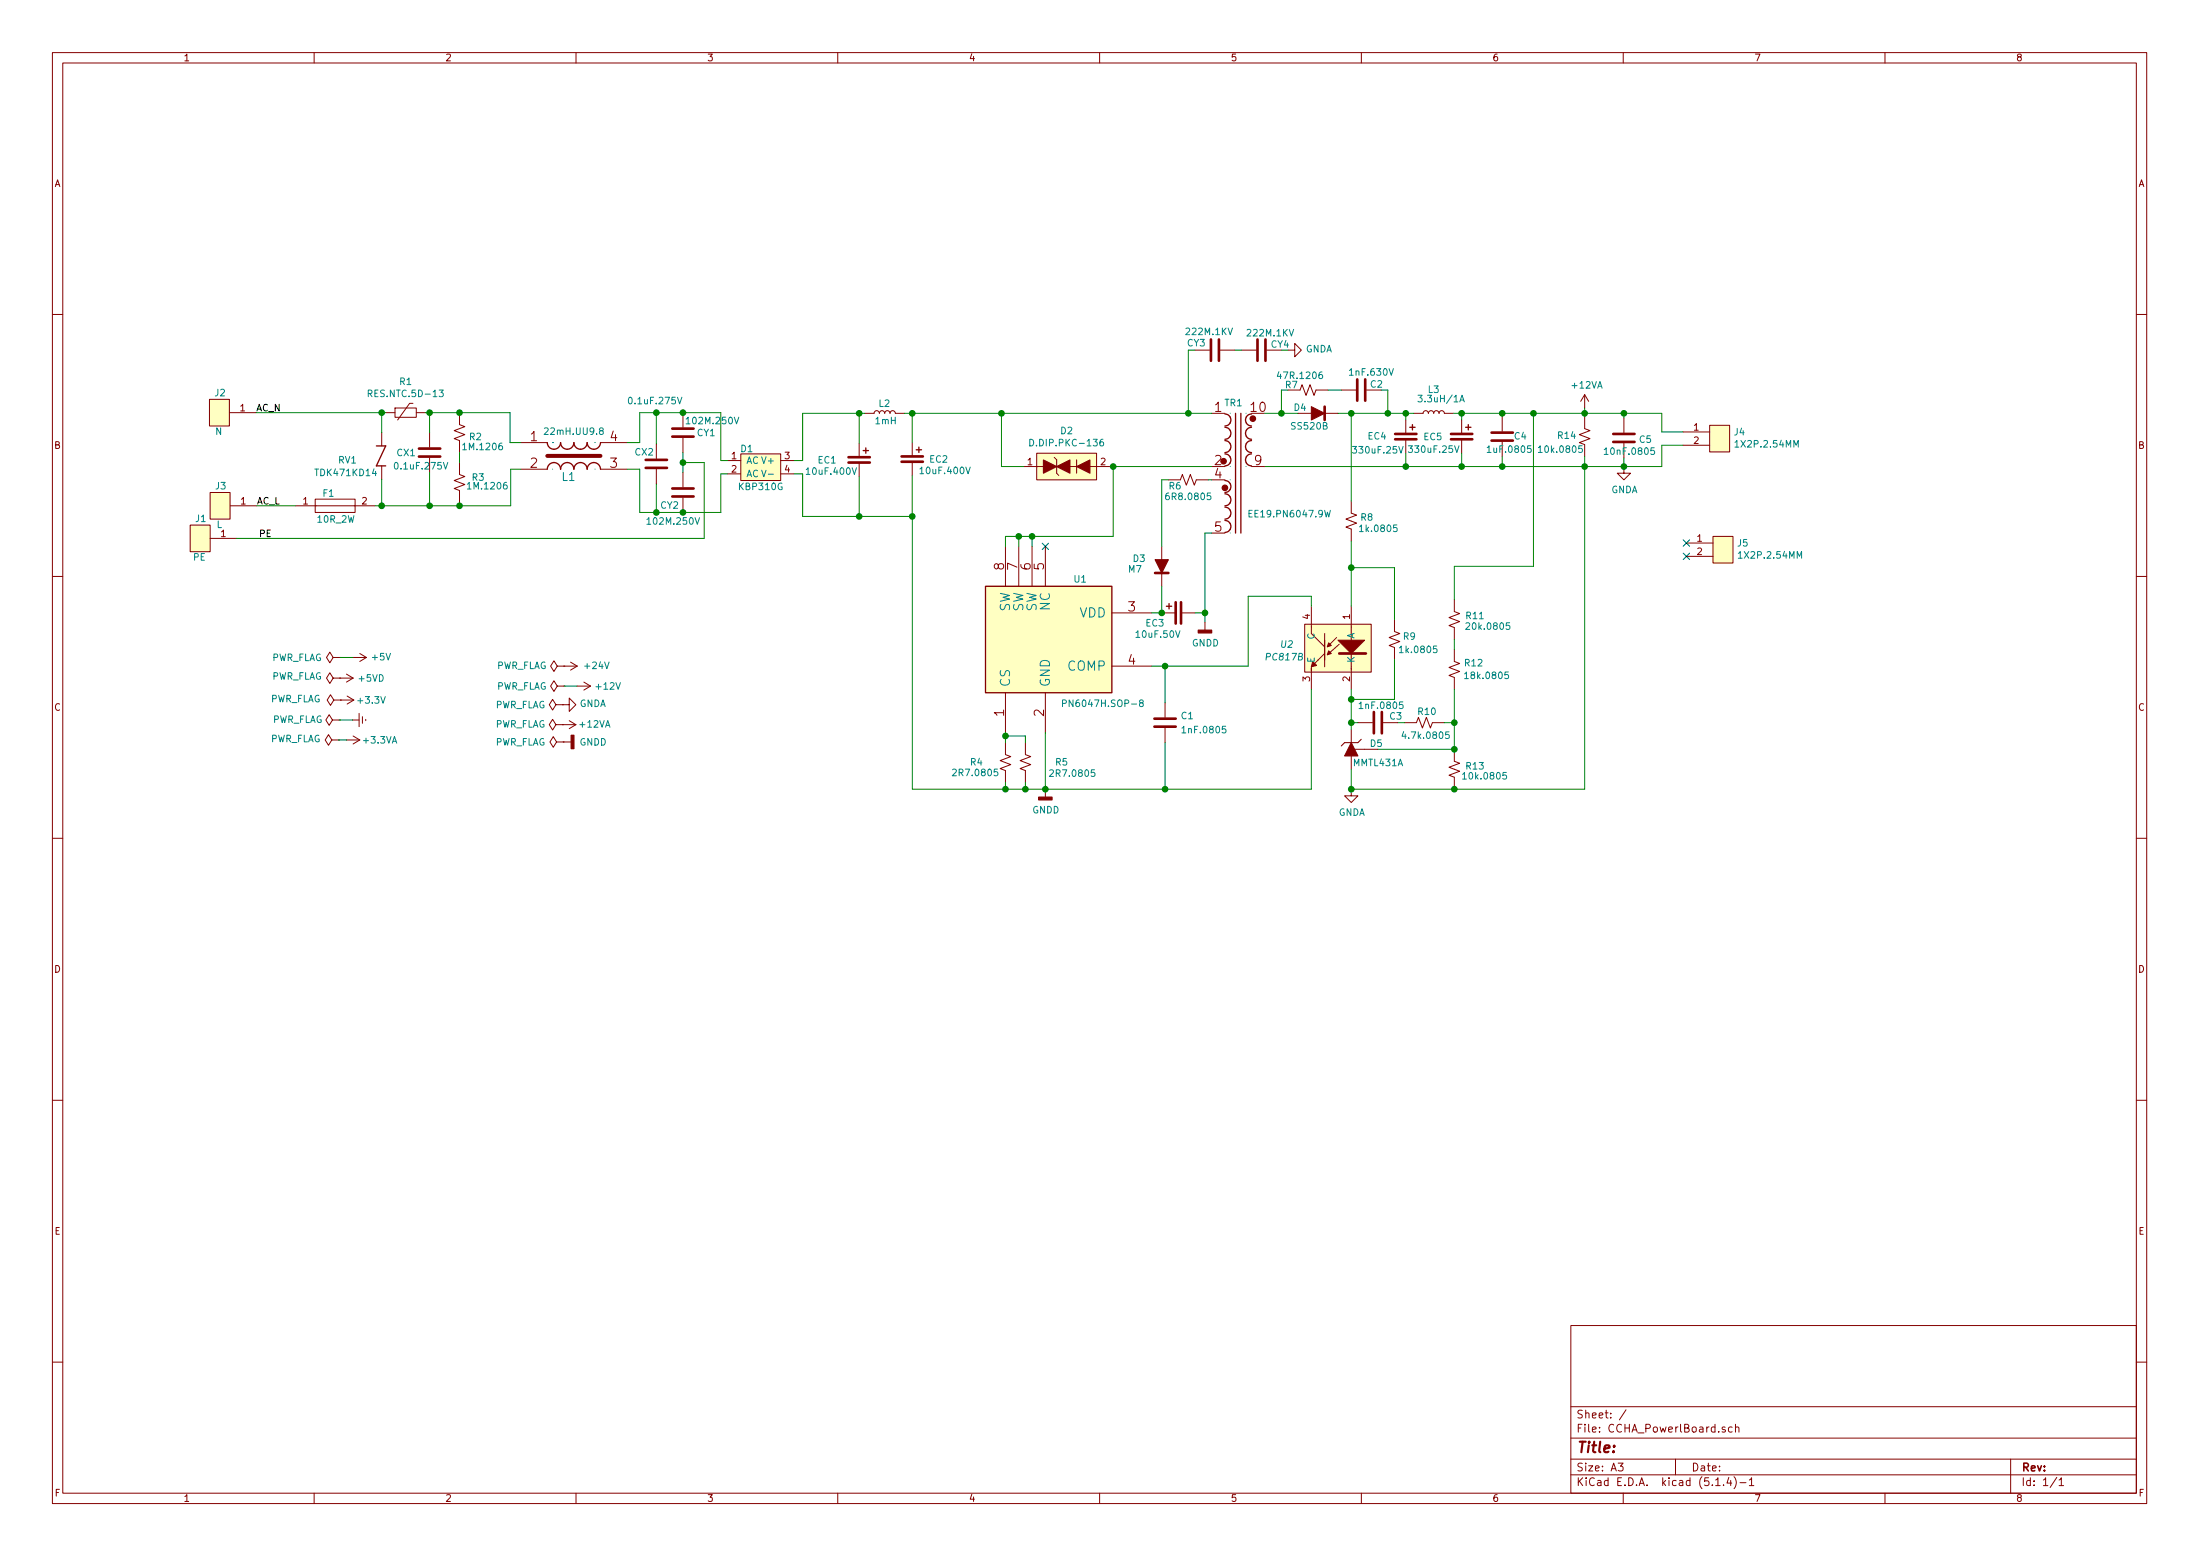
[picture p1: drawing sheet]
EESchema Schematic File Version 4
EELAYER 30 0
EELAYER END
$Descr A3 16535 11693
encoding utf-8
Sheet 1 1
Title ""
Date ""
Rev ""
Comp ""
Comment1 ""
Comment2 ""
Comment3 ""
Comment4 ""
$EndDescr
$Comp
L MenRed_Library_FUSE:FUSE_DIP_10R_2W F1
U 1 1
P 2520 3800
F 0 "F1" H 2470 3895 50  0000 C CNN
F 1 "10R_2W" H 2525 3700 50  0000 C CNN
F 2 "MenRed_Library_FUSE:FUSE.3.15A" H 2520 3900 50  0001 C CNN
F 3 "" H 2520 3900 50  0001 C CNN
	1    2520 3800
	1    0    0    -1  
$EndComp
$Comp
L MenRed_Library_RES:RES.DIP.RV.TDK471KD14 RV1
U 1 1
P 2870 3450
F 0 "RV1" V 2875 3120 50  0000 L CNN
F 1 "TDK471KD14" V 2970 2940 50  0000 L CNN
F 2 "MenRed_Library_RES:RES.DIP.RV.TDK471KD14" H 2870 3450 60  0001 C CNN
F 3 "" H 2870 3450 60  0000 C CNN
	1    2870 3450
	0    1    1    0   
$EndComp
$Comp
L MenRed_Library_L:L.DIP.JF1058T-3.5MH L1
U 1 1
P 4315 3425
F 0 "L1" H 4275 3270 60  0000 C CNN
F 1 "22mH.UU9.8" H 4315 3610 50  0000 C CNN
F 2 "MenRed_Library_L:L.DIP.JF1058T-3.5MH" H 4415 3225 60  0001 C CNN
F 3 "" H 4415 3225 60  0000 C CNN
	1    4315 3425
	1    0    0    -1  
$EndComp
$Comp
L MenRed_Library_CAP:CAP.DIP.X.0.1uF.275V CX1
U 1 1
P 3230 3400
F 0 "CX1" H 3405 3405 50  0000 C CNN
F 1 "0.1uF.275V" H 3295 3505 50  0000 C CNN
F 2 "MenRed_Library_CAP:CAP.DIP.X.0.1uF／275V" H 3080 3400 60  0001 C CNN
F 3 "" H 3080 3400 60  0000 C CNN
	1    3230 3400
	-1   0    0    1   
$EndComp
$Comp
L MenRed_Library_RES:RES.SMT.10K.1206 R3
U 1 1
P 3455 3625
F 0 "R3" V 3490 3485 50  0000 C CNN
F 1 "1M.1206" V 3425 3415 50  0000 C CNN
F 2 "MenRed_Library_RES:RES.SMT.1206" H 3455 3625 60  0001 C CNN
F 3 "" H 3455 3625 60  0000 C CNN
	1    3455 3625
	0    -1   -1   0   
$EndComp
$Comp
L MenRed_Library_RES:RES.SMT.10K.1206 R2
U 1 1
P 3455 3250
F 0 "R2" V 3420 3130 50  0000 C CNN
F 1 "1M.1206" V 3345 3075 50  0000 C CNN
F 2 "MenRed_Library_RES:RES.SMT.1206" H 3455 3250 60  0001 C CNN
F 3 "" H 3455 3250 60  0000 C CNN
	1    3455 3250
	0    -1   -1   0   
$EndComp
$Comp
L MenRed_Library_CAP:CAP.DIP.Y.102M／250V CY1
U 1 1
P 5135 3250
F 0 "CY1" H 4960 3255 50  0000 C CNN
F 1 "102M.250V" H 4915 3165 50  0000 C CNN
F 2 "MenRed_Library_CAP:CAP.DIP.Y.102M／250V" H 5135 3250 60  0001 C CNN
F 3 "" H 5135 3250 60  0000 C CNN
	1    5135 3250
	-1   0    0    1   
$EndComp
$Comp
L MenRed_Library_CAP:CAP.DIP.Y.102M／250V CY2
U 1 1
P 5135 3700
F 0 "CY2" H 5235 3800 50  0000 C CNN
F 1 "102M.250V" H 5210 3920 50  0000 C CNN
F 2 "MenRed_Library_CAP:CAP.DIP.Y.102M／250V" H 5135 3700 60  0001 C CNN
F 3 "" H 5135 3700 60  0000 C CNN
	1    5135 3700
	-1   0    0    1   
$EndComp
$Comp
L MenRed_Library_CAP:CAP.DIP.10uF.400V.10X15 EC1
U 1 1
P 6460 3455
F 0 "EC1" V 6460 3140 50  0000 L CNN
F 1 "10uF.400V" V 6545 3045 50  0000 L CNN
F 2 "MenRed_Library_CAP:CAP.DIP.10UF／400V.10X15" H 6310 3455 60  0001 C CNN
F 3 "" H 6310 3455 60  0000 C CNN
	1    6460 3455
	0    1    1    0   
$EndComp
$Comp
L MenRed_Library_DIODE:D.SMT.FFM107.D0-214 D3
U 1 1
P 8735 4255
F 0 "D3" V 8790 4425 50  0000 C CNN
F 1 "M7" V 8710 4455 50  0000 C CNN
F 2 "MenRed_Library_DIODE:D.SMT.1N5819.SMA" H 8735 4405 50  0001 C CNN
F 3 "" H 8735 4355 50  0001 C CNN
	1    8735 4255
	0    -1   -1   0   
$EndComp
$Comp
L MenRed_Library_RES:RES.SMT.10K.0805 R6
U 1 1
P 8935 3605
F 0 "R6" H 8835 3560 50  0000 C CNN
F 1 "6R8.0805" H 8935 3480 50  0000 C CNN
F 2 "MenRed_Library_RES:RES.SMT.0805" H 8848 3516 60  0001 C CNN
F 3 "" H 8935 3605 60  0000 C CNN
	1    8935 3605
	1    0    0    -1  
$EndComp
$Comp
L MenRed_Library_CAP:CAP.DIP.10uF.50V.5.2X11.6 EC3
U 1 1
P 8860 4605
F 0 "EC3" H 8610 4530 50  0000 L CNN
F 1 "10uF.50V" H 8530 4445 50  0000 L CNN
F 2 "MenRed_Library_CAP:CAP.DIP.10uF／50V.5.2X11.6" H 8710 4605 60  0001 C CNN
F 3 "" H 8710 4605 60  0000 C CNN
	1    8860 4605
	1    0    0    -1  
$EndComp
$Comp
L MenRed_Library_RES:RES.SMT.10K.1206 R7
U 1 1
P 9835 2930
F 0 "R7" H 9960 2895 50  0000 C CNN
F 1 "47R.1206" H 9895 2825 50  0000 C CNN
F 2 "MenRed_Library_RES:RES.SMT.1206" H 9835 2930 60  0001 C CNN
F 3 "" H 9835 2930 60  0000 C CNN
	1    9835 2930
	-1   0    0    1   
$EndComp
$Comp
L MenRed_Library_CAP:CAP.SMT.0.1uF.1206 C2
U 1 1
P 10235 2930
F 0 "C2" V 10190 3045 50  0000 C CNN
F 1 "1nF.630V" V 10100 3005 50  0000 C CNN
F 2 "MenRed_Library_CAP:CAP.SMT.1206C" H 10303 2655 60  0001 C CNN
F 3 "" H 10185 2930 60  0000 C CNN
	1    10235 2930
	0    1    1    0   
$EndComp
$Comp
L MenRed_Library_CAP:CAP.DIP.Y.103M／1KV CY3
U 1 1
P 9135 2630
F 0 "CY3" V 9080 2490 50  0000 C CNN
F 1 "222M.1KV" V 8995 2585 50  0000 C CNN
F 2 "MenRed_Library_CAP:CAP.DIP.Y.102M／250V" H 9135 2630 60  0001 C CNN
F 3 "" H 9135 2630 60  0000 C CNN
	1    9135 2630
	0    1    1    0   
$EndComp
$Comp
L MenRed_Library_CAP:CAP.DIP.Y.103M／1KV CY4
U 1 1
P 9485 2630
F 0 "CY4" V 9440 2770 50  0000 C CNN
F 1 "222M.1KV" V 9355 2695 50  0000 C CNN
F 2 "MenRed_Library_CAP:CAP.DIP.Y.102M／250V" H 9485 2630 60  0001 C CNN
F 3 "" H 9485 2630 60  0000 C CNN
	1    9485 2630
	0    1    1    0   
$EndComp
Text Label 1945 4045 0    50   ~ 0
PE
Wire Wire Line
	3455 3400 3455 3475
Wire Wire Line
	3455 3775 3455 3800
Wire Wire Line
	3455 3800 3230 3800
Wire Wire Line
	3230 3100 3230 3250
Wire Wire Line
	3230 3550 3230 3800
Connection ~ 3230 3800
Wire Wire Line
	2870 3600 2870 3800
Wire Wire Line
	2870 3100 2870 3250
Connection ~ 3230 3100
Wire Wire Line
	3230 3100 3455 3100
Wire Wire Line
	4810 3325 4810 3100
Wire Wire Line
	4810 3100 4935 3100
Connection ~ 5135 3100
Wire Wire Line
	5135 3550 5135 3475
Wire Wire Line
	5135 3850 4935 3850
Wire Wire Line
	4810 3850 4810 3525
Connection ~ 5135 3850
Connection ~ 5135 3475
Wire Wire Line
	5135 3475 5135 3400
Wire Wire Line
	9110 3105 8935 3105
Wire Wire Line
	8660 4605 8735 4605
Wire Wire Line
	7560 4030 7660 4030
Wire Wire Line
	8735 4405 8735 4605
Connection ~ 8735 4605
Wire Wire Line
	7560 4105 7560 4030
Wire Wire Line
	7660 4105 7660 4030
Connection ~ 7660 4030
Wire Wire Line
	7660 4030 7760 4030
Wire Wire Line
	7760 4105 7760 4030
$Comp
L MenRed_Library_RES:RES.SMT.10K.0805 R5
U 1 1
P 7710 5730
F 0 "R5" V 7705 5950 50  0000 L CNN
F 1 "2R7.0805" V 7790 5900 50  0000 L CNN
F 2 "MenRed_Library_RES:RES.SMT.0805" H 7623 5641 60  0001 C CNN
F 3 "" H 7710 5730 60  0000 C CNN
	1    7710 5730
	0    1    1    0   
$EndComp
$Comp
L MenRed_Library_RES:RES.SMT.10K.0805 R4
U 1 1
P 7560 5730
F 0 "R4" V 7555 5460 50  0000 L CNN
F 1 "2R7.0805" V 7635 5320 50  0000 L CNN
F 2 "MenRed_Library_RES:RES.SMT.0805" H 7473 5641 60  0001 C CNN
F 3 "" H 7560 5730 60  0000 C CNN
	1    7560 5730
	0    1    1    0   
$EndComp
Wire Wire Line
	7560 5505 7560 5530
Wire Wire Line
	7710 5580 7710 5530
Wire Wire Line
	7710 5530 7560 5530
Connection ~ 7560 5530
Wire Wire Line
	7560 5530 7560 5580
Wire Wire Line
	7560 5880 7560 5930
Wire Wire Line
	7710 5930 7710 5880
Wire Wire Line
	7860 5505 7860 5930
Wire Wire Line
	7860 5930 7710 5930
Connection ~ 7710 5930
$Comp
L MenRed_Library_CAP:CAP.SMT.0.1uF.0805 C1
U 1 1
P 8760 5430
F 0 "C1" H 8875 5483 50  0000 L CNN
F 1 "1nF.0805" H 8875 5377 50  0000 L CNN
F 2 "MenRed_Library_CAP:CAP.SMT.0805C" H 8710 5430 60  0001 C CNN
F 3 "" H 8710 5430 60  0000 C CNN
	1    8760 5430
	1    0    0    -1  
$EndComp
Wire Wire Line
	8660 5005 8760 5005
Wire Wire Line
	8760 5005 8760 5280
Wire Wire Line
	8760 5930 8760 5580
Connection ~ 7860 5930
Connection ~ 8760 5930
$Comp
L MenRed_Library_DIODE:D.SMT.MMTL431A D5
U 1 1
P 10160 5630
F 0 "D5" H 10400 5675 50  0000 R CNN
F 1 "MMTL431A" H 10555 5530 50  0000 R CNN
F 2 "MenRed_Library_BJT:BJT.SMT.SOT-23" H 10160 5780 50  0001 C CNN
F 3 "" H 10160 5780 50  0001 C CNN
	1    10160 5630
	1    0    0    -1  
$EndComp
$Comp
L MenRed_Library_RES:RES.SMT.10K.0805 R8
U 1 1
P 10160 3915
F 0 "R8" V 10130 3980 50  0000 L CNN
F 1 "1k.0805" V 10215 3965 50  0000 L CNN
F 2 "MenRed_Library_RES:RES.SMT.0805" H 10073 3826 60  0001 C CNN
F 3 "" H 10160 3915 60  0000 C CNN
	1    10160 3915
	0    1    1    0   
$EndComp
Wire Wire Line
	9860 4555 9860 4480
Wire Wire Line
	9860 4480 9385 4480
Wire Wire Line
	9385 4480 9385 5005
Wire Wire Line
	9385 5005 8760 5005
Connection ~ 8760 5005
Wire Wire Line
	9860 5180 9860 5930
$Comp
L MenRed_Library_CAP:CAP.SMT.0.1uF.0805 C3
U 1 1
P 10360 5430
F 0 "C3" V 10405 5295 50  0000 C CNN
F 1 "1nF.0805" V 10485 5405 50  0000 C CNN
F 2 "MenRed_Library_CAP:CAP.SMT.0805C" H 10310 5430 60  0001 C CNN
F 3 "" H 10310 5430 60  0000 C CNN
	1    10360 5430
	0    -1   -1   0   
$EndComp
$Comp
L MenRed_Library_RES:RES.SMT.10K.0805 R10
U 1 1
P 10710 5430
F 0 "R10" H 10615 5350 50  0000 L CNN
F 1 "4.7k.0805" H 10510 5530 50  0000 L CNN
F 2 "MenRed_Library_RES:RES.SMT.0805" H 10623 5341 60  0001 C CNN
F 3 "" H 10710 5430 60  0000 C CNN
	1    10710 5430
	-1   0    0    1   
$EndComp
Wire Wire Line
	10210 5430 10160 5430
Wire Wire Line
	10510 5430 10560 5430
Wire Wire Line
	10360 5630 10935 5630
Wire Wire Line
	10935 5430 10860 5430
$Comp
L MenRed_Library_DIODE:D.SMT.SS210.D0-214 D4
U 1 1
P 9910 3105
F 0 "D4" H 10045 3065 50  0000 C CNN
F 1 "SS520B" H 9975 3205 50  0000 C CNN
F 2 "MenRed_Library_DIODE:D.SMT.1N5819.SMA" H 9910 3255 50  0001 C CNN
F 3 "" H 9910 3255 50  0001 C CNN
	1    9910 3105
	-1   0    0    1   
$EndComp
Wire Wire Line
	9510 3105 9635 3105
Wire Wire Line
	9685 2930 9635 2930
Wire Wire Line
	9635 2930 9635 3105
Connection ~ 9635 3105
Wire Wire Line
	9635 3105 9760 3105
Wire Wire Line
	9985 2930 10085 2930
Wire Wire Line
	10060 3105 10160 3105
Wire Wire Line
	10435 3105 10435 2930
Wire Wire Line
	10435 2930 10385 2930
$Comp
L MenRed_Library_CAP:CAP.DIP.47uF.16V.5X11 EC4
U 1 1
P 10570 3280
F 0 "EC4" V 10565 2990 50  0000 L CNN
F 1 "330uF.25V" V 10670 2870 50  0000 L CNN
F 2 "MenRed_Library_CAP:CAP.DIP.330uF／25V.8X12" H 10395 3030 60  0001 C CNN
F 3 "" H 10420 3280 60  0000 C CNN
	1    10570 3280
	0    1    1    0   
$EndComp
Wire Wire Line
	10570 3155 10570 3105
Wire Wire Line
	10570 3505 10570 3405
$Comp
L MenRed_Library_CAP:CAP.SMT.0.1uF.0805 C4
U 1 1
P 11295 3280
F 0 "C4" H 11380 3285 50  0000 L CNN
F 1 "1uF.0805" H 11170 3185 50  0000 L CNN
F 2 "MenRed_Library_CAP:CAP.SMT.0805C" H 11245 3280 60  0001 C CNN
F 3 "" H 11245 3280 60  0000 C CNN
	1    11295 3280
	1    0    0    -1  
$EndComp
$Comp
L MenRed_Library_RES:RES.SMT.10K.0805 R14
U 1 1
P 11915 3280
F 0 "R14" V 11905 3070 50  0000 L CNN
F 1 "10k.0805" V 12010 2920 50  0000 L CNN
F 2 "MenRed_Library_RES:RES.SMT.0805" H 11828 3191 60  0001 C CNN
F 3 "" H 11915 3280 60  0000 C CNN
	1    11915 3280
	0    1    1    0   
$EndComp
Wire Wire Line
	11295 3430 11295 3505
Wire Wire Line
	11915 3130 11915 3105
Wire Wire Line
	9285 2630 9335 2630
Wire Wire Line
	9635 2630 9685 2630
Wire Wire Line
	8985 2630 8935 2630
Wire Wire Line
	8935 2630 8935 3105
Connection ~ 8935 3105
$Comp
L MenRed_Library_RES:RES.SMT.10K.0805 R12
U 1 1
P 10935 5030
F 0 "R12" V 10885 5100 50  0000 L CNN
F 1 "18k.0805" V 10980 5095 50  0000 L CNN
F 2 "MenRed_Library_RES:RES.SMT.0805" H 10848 4941 60  0001 C CNN
F 3 "" H 10935 5030 60  0000 C CNN
	1    10935 5030
	0    1    1    0   
$EndComp
$Comp
L MenRed_Library_RES:RES.SMT.10K.0805 R11
U 1 1
P 10935 4655
F 0 "R11" V 10905 4735 50  0000 L CNN
F 1 "20k.0805" V 10985 4730 50  0000 L CNN
F 2 "MenRed_Library_RES:RES.SMT.0805" H 10848 4566 60  0001 C CNN
F 3 "" H 10935 4655 60  0000 C CNN
	1    10935 4655
	0    1    1    0   
$EndComp
Wire Wire Line
	10160 5930 10935 5930
Wire Wire Line
	10935 4505 10935 4255
Wire Wire Line
	10935 4805 10935 4880
$Comp
L MenRed_Library_RES:RES.SMT.10K.0805 R9
U 1 1
P 10485 4805
F 0 "R9" V 10460 4865 50  0000 L CNN
F 1 "1k.0805" V 10560 4830 50  0000 L CNN
F 2 "MenRed_Library_RES:RES.SMT.0805" H 10398 4716 60  0001 C CNN
F 3 "" H 10485 4805 60  0000 C CNN
	1    10485 4805
	0    1    1    0   
$EndComp
$Comp
L MenRed_Library_RES:RES.SMT.10K.0805 R13
U 1 1
P 10935 5780
F 0 "R13" V 10910 5860 50  0000 L CNN
F 1 "10k.0805" V 10985 5830 50  0000 L CNN
F 2 "MenRed_Library_RES:RES.SMT.0805" H 10848 5691 60  0001 C CNN
F 3 "" H 10935 5780 60  0000 C CNN
	1    10935 5780
	0    1    1    0   
$EndComp
Connection ~ 10935 5430
Wire Wire Line
	10935 5180 10935 5430
Wire Wire Line
	10160 5180 10160 5255
Connection ~ 10160 5430
Wire Wire Line
	10160 5430 10160 5480
Wire Wire Line
	10935 5430 10935 5630
Connection ~ 10935 5630
Wire Wire Line
	10160 5780 10160 5930
Wire Wire Line
	10485 4955 10485 5255
Wire Wire Line
	10485 5255 10160 5255
Connection ~ 10160 5255
Wire Wire Line
	10160 5255 10160 5430
Wire Wire Line
	6035 3105 6460 3105
Wire Wire Line
	6460 3330 6460 3105
Connection ~ 6460 3105
Wire Wire Line
	6460 3105 6502 3105
Wire Wire Line
	6460 3580 6460 3880
Wire Wire Line
	6035 3880 6460 3880
Wire Wire Line
	6860 3880 6859 3880
Connection ~ 6460 3880
$Comp
L MenRed_Library_CAP:CAP.DIP.X.0.1uF.275V CX2
U 1 1
P 4935 3485
F 0 "CX2" H 5025 3400 50  0000 C CNN
F 1 "0.1uF.275V" H 4945 3015 50  0000 C CNN
F 2 "MenRed_Library_CAP:CAP.DIP.X.0.1uF／275V" H 4785 3485 60  0001 C CNN
F 3 "" H 4785 3485 60  0000 C CNN
	1    4935 3485
	-1   0    0    1   
$EndComp
Wire Wire Line
	4935 3335 4935 3100
Connection ~ 4935 3100
Wire Wire Line
	4935 3100 5135 3100
Wire Wire Line
	4935 3635 4935 3850
Connection ~ 4935 3850
Wire Wire Line
	4935 3850 4810 3850
Wire Wire Line
	4715 3325 4810 3325
Wire Wire Line
	4715 3525 4810 3525
$Comp
L MenRed_Library_OPT:OPTO_DIP_PC817B_DIP-4P U2
U 1 1
P 10010 4880
F 0 "U2" H 10395 4920 50  0000 R CIN
F 1 "PC817B" H 10515 4825 50  0000 R CIN
F 2 "MenRed_Library_OPTO:OPTO.DIP.PC817B" H 9660 5280 50  0001 C CNN
F 3 "" H 9660 5280 50  0001 C CNN
	1    10010 4880
	-1   0    0    -1  
$EndComp
Wire Wire Line
	9085 3605 9110 3605
Wire Wire Line
	8785 3605 8735 3605
Wire Wire Line
	8735 3605 8735 4105
$Comp
L MenRed_Library_CAP:CAP.DIP.47uF.16V.5X11 EC5
U 1 1
P 10990 3280
F 0 "EC5" V 10990 2990 50  0000 L CNN
F 1 "330uF.25V" V 11085 2870 50  0000 L CNN
F 2 "MenRed_Library_CAP:CAP.DIP.330uF／25V.8X12" H 10815 3030 60  0001 C CNN
F 3 "" H 10840 3280 60  0000 C CNN
	1    10990 3280
	0    1    1    0   
$EndComp
Wire Wire Line
	10990 3405 10990 3505
Wire Wire Line
	10990 3155 10990 3105
Connection ~ 10160 3105
Wire Wire Line
	10160 3105 10435 3105
$Comp
L MenRed_Library_CAP:CAP.SMT.0.1uF.0805 C5
U 1 1
P 12210 3290
F 0 "C5" H 12320 3280 50  0000 L CNN
F 1 "10nF.0805" H 12050 3190 50  0000 L CNN
F 2 "MenRed_Library_CAP:CAP.SMT.0805C" H 12160 3290 60  0001 C CNN
F 3 "" H 12160 3290 60  0000 C CNN
	1    12210 3290
	1    0    0    -1  
$EndComp
$Comp
L MenRed_Library_CAP:CAP.DIP.10uF.400V.10X15 EC2
U 1 1
P 6859 3449
F 0 "EC2" V 6859 3574 50  0000 L CNN
F 1 "10uF.400V" V 6945 3495 50  0000 L CNN
F 2 "MenRed_Library_CAP:CAP.DIP.10UF／400V.10X15" H 6709 3449 60  0001 C CNN
F 3 "" H 6709 3449 60  0000 C CNN
	1    6859 3449
	0    1    1    0   
$EndComp
Wire Wire Line
	6859 3574 6859 3880
Connection ~ 6859 3880
Wire Wire Line
	6859 3880 6460 3880
$Comp
L MenRed_Library_L:L.DIP.2.2mH L2
U 1 1
P 6652 3105
F 0 "L2" H 6650 3180 50  0000 C CNN
F 1 "1mH" H 6660 3050 50  0000 C CNN
F 2 "MenRed_Library_L:L.PID.2.2mH" H 6577 2930 60  0001 C CNN
F 3 "" H 6452 3105 60  0000 C CNN
	1    6652 3105
	1    0    0    -1  
$EndComp
Wire Wire Line
	6859 3105 6859 3324
Wire Wire Line
	6802 3105 6859 3105
Connection ~ 6859 3105
Wire Wire Line
	9060 4005 9060 4605
Wire Wire Line
	9060 4005 9110 4005
Wire Wire Line
	9060 4605 8985 4605
Wire Wire Line
	8760 5930 9860 5930
Wire Wire Line
	6860 5930 7560 5930
Connection ~ 7560 5930
Wire Wire Line
	7560 5930 7710 5930
Wire Wire Line
	6860 3880 6860 5930
Wire Wire Line
	2820 3800 2870 3800
Text Label 1930 3800 0    50   ~ 0
AC_L
Text Label 1925 3100 0    50   ~ 0
AC_N
$Comp
L MenRed_Library_IC:IC.POWER.SMT.PN6047H.SOP-8 U1
U 1 1
P 7860 4805
F 0 "U1" H 8175 5260 50  0000 R CNN
F 1 "PN6047H.SOP-8" H 8610 4325 50  0000 R CNN
F 2 "MenRed_Library_IC:IC_DIP-8-PN6047" H 7810 4455 50  0001 C CNN
F 3 "" H 7810 4455 50  0001 C CNN
	1    7860 4805
	1    0    0    -1  
$EndComp
$Comp
L power:GNDA #PWR014
U 1 1
P 10160 5930
F 0 "#PWR014" H 10160 5680 50  0001 C CNN
F 1 "GNDA" H 10165 5757 50  0000 C CNN
F 2 "" H 10160 5930 50  0001 C CNN
F 3 "" H 10160 5930 50  0001 C CNN
	1    10160 5930
	1    0    0    -1  
$EndComp
Connection ~ 10160 5930
$Comp
L power:GNDA #PWR013
U 1 1
P 9685 2630
F 0 "#PWR013" H 9685 2380 50  0001 C CNN
F 1 "GNDA" V 9690 2502 50  0000 R CNN
F 2 "" H 9685 2630 50  0001 C CNN
F 3 "" H 9685 2630 50  0001 C CNN
	1    9685 2630
	0    -1   -1   0   
$EndComp
$Comp
L power:GNDD #PWR012
U 1 1
P 9060 4675
F 0 "#PWR012" H 9060 4425 50  0001 C CNN
F 1 "GNDD" H 9064 4520 50  0000 C CNN
F 2 "" H 9060 4675 50  0001 C CNN
F 3 "" H 9060 4675 50  0001 C CNN
	1    9060 4675
	1    0    0    -1  
$EndComp
$Comp
L power:+12VA #PWR015
U 1 1
P 11915 3065
F 0 "#PWR015" H 11915 2915 50  0001 C CNN
F 1 "+12VA" H 11930 3238 50  0000 C CNN
F 2 "" H 11915 3065 50  0001 C CNN
F 3 "" H 11915 3065 50  0001 C CNN
	1    11915 3065
	1    0    0    -1  
$EndComp
$Comp
L MenRed_Library_L:L.DIP.2.2mH L3
U 1 1
P 10780 3105
F 0 "L3" H 10780 3285 50  0000 C CNN
F 1 "3.3uH/1A" H 10835 3215 50  0000 C CNN
F 2 "MenRed_Library_L:L.PID.2.2mH" H 10705 2905 60  0001 C CNN
F 3 "" H 10580 3105 60  0000 C CNN
	1    10780 3105
	1    0    0    -1  
$EndComp
Connection ~ 10990 3105
Wire Wire Line
	11295 3130 11295 3105
Connection ~ 11295 3105
$Comp
L MenRed_Library_L:L.DIP.TRANS.EE19.PN6047.9W TR1
U 1 1
P 9310 3505
F 0 "TR1" H 9275 3985 50  0000 C CNN
F 1 "EE19.PN6047.9W" H 9695 3150 50  0000 C CNN
F 2 "MenRed_Library_L:L_TRANS_DIP_EE19_PN6047_9W" H 9310 3505 60  0001 C CNN
F 3 "JY19150T" H 9310 3505 60  0001 C CNN
	1    9310 3505
	1    0    0    -1  
$EndComp
Wire Wire Line
	7860 5930 8760 5930
Wire Wire Line
	11915 3065 11915 3105
Connection ~ 11915 3105
Wire Wire Line
	9060 4605 9060 4675
Connection ~ 9060 4605
Connection ~ 10935 5930
Wire Wire Line
	2220 3800 1930 3800
$Comp
L power:GNDD #PWR011
U 1 1
P 7860 5930
F 0 "#PWR011" H 7860 5680 50  0001 C CNN
F 1 "GNDD" H 7864 5775 50  0000 C CNN
F 2 "" H 7860 5930 50  0001 C CNN
F 3 "" H 7860 5930 50  0001 C CNN
	1    7860 5930
	1    0    0    -1  
$EndComp
Wire Wire Line
	1925 3100 2870 3100
Wire Wire Line
	5970 3460 6035 3460
Wire Wire Line
	6035 3105 6035 3460
Wire Wire Line
	5970 3560 6035 3560
Wire Wire Line
	6035 3560 6035 3880
$Comp
L MenRed_Library_CON:CON.1X1P.3.96MM J1
U 1 1
P 1530 4045
F 0 "J1" H 1550 3900 50  0000 C CNN
F 1 "PE" H 1560 4190 50  0000 C CNN
F 2 "MenRed_Library_CON:CON_DIP_1X1PIN" H 1480 3895 50  0001 C CNN
F 3 "" H 1480 3895 50  0001 C CNN
	1    1530 4045
	-1   0    0    1   
$EndComp
Wire Wire Line
	5135 3475 5295 3475
$Comp
L MenRed_Library_DIODE:D.DIP.PKC-136 D2
U 1 1
P 7995 3505
F 0 "D2" V 8260 3480 50  0000 C CNN
F 1 "D.DIP.PKC-136" V 8169 3480 50  0000 C CNN
F 2 "MenRed_Library_DIODE:D.DIP.PKC136.DO-41" H 7845 3705 50  0001 C CNN
F 3 "" H 7845 3705 50  0001 C CNN
	1    7995 3505
	0    -1   -1   0   
$EndComp
NoConn ~ 7860 4105
Wire Wire Line
	3455 3100 3835 3100
Wire Wire Line
	3835 3100 3835 3325
Wire Wire Line
	3835 3325 3915 3325
Connection ~ 3455 3100
Wire Wire Line
	3455 3800 3840 3800
Wire Wire Line
	3840 3800 3840 3525
Wire Wire Line
	3840 3525 3915 3525
Connection ~ 3455 3800
Wire Wire Line
	5295 3475 5295 4045
Wire Wire Line
	6859 3105 7530 3105
Wire Wire Line
	7695 3505 7530 3505
Wire Wire Line
	7530 3505 7530 3105
Connection ~ 7530 3105
Wire Wire Line
	7530 3105 8935 3105
Wire Wire Line
	8370 3505 8370 4030
Wire Wire Line
	8370 4030 7760 4030
Wire Wire Line
	8345 3505 8370 3505
Connection ~ 8370 3505
Wire Wire Line
	8370 3505 9110 3505
Connection ~ 7760 4030
Wire Wire Line
	10160 3105 10160 3765
Wire Wire Line
	10160 4065 10160 4265
Wire Wire Line
	10485 4265 10160 4265
Wire Wire Line
	10485 4265 10485 4655
Connection ~ 10160 4265
Wire Wire Line
	10160 4265 10160 4555
Wire Wire Line
	5420 3100 5420 3460
Wire Wire Line
	5420 3460 5470 3460
Wire Wire Line
	5135 3100 5420 3100
Wire Wire Line
	5420 3850 5420 3560
Wire Wire Line
	5420 3560 5470 3560
Wire Wire Line
	5135 3850 5420 3850
Wire Wire Line
	11915 3105 12210 3105
Connection ~ 10990 3505
Wire Wire Line
	9510 3505 10570 3505
Connection ~ 10570 3505
Wire Wire Line
	10570 3505 10990 3505
Wire Wire Line
	10435 3105 10570 3105
Connection ~ 10435 3105
Connection ~ 10570 3105
Wire Wire Line
	10570 3105 10630 3105
Connection ~ 11295 3505
Wire Wire Line
	10990 3505 11295 3505
Wire Wire Line
	10990 3105 11295 3105
Wire Wire Line
	10930 3105 10990 3105
Wire Wire Line
	11295 3105 11530 3105
Wire Wire Line
	11530 4255 11530 3105
Wire Wire Line
	10935 4255 11530 4255
Connection ~ 11530 3105
Wire Wire Line
	11530 3105 11915 3105
Wire Wire Line
	10935 5930 11915 5930
Wire Wire Line
	11295 3505 11915 3505
Wire Wire Line
	11915 3430 11915 3505
Connection ~ 11915 3505
Wire Wire Line
	11915 3505 12210 3505
Wire Wire Line
	11915 5930 11915 3505
Wire Wire Line
	12210 3140 12210 3105
Wire Wire Line
	12210 3440 12210 3505
Connection ~ 12210 3505
$Comp
L power:GNDA #PWR016
U 1 1
P 12210 3505
F 0 "#PWR016" H 12210 3255 50  0001 C CNN
F 1 "GNDA" H 12215 3332 50  0000 C CNN
F 2 "" H 12210 3505 50  0001 C CNN
F 3 "" H 12210 3505 50  0001 C CNN
	1    12210 3505
	1    0    0    -1  
$EndComp
Wire Wire Line
	2605 5560 2545 5560
$Comp
L power:PWR_FLAG #FLG01
U 1 1
P 2545 5560
F 0 "#FLG01" H 2545 5635 50  0001 C CNN
F 1 "PWR_FLAG" V 2550 5880 50  0000 C CNN
F 2 "" H 2545 5560 50  0001 C CNN
F 3 "~" H 2545 5560 50  0001 C CNN
	1    2545 5560
	0    -1   -1   0   
$EndComp
$Comp
L power:+3.3VA #PWR03
U 1 1
P 2605 5560
F 0 "#PWR03" H 2605 5410 50  0001 C CNN
F 1 "+3.3VA" V 2605 5810 50  0000 C CNN
F 2 "" H 2605 5560 50  0001 C CNN
F 3 "" H 2605 5560 50  0001 C CNN
	1    2605 5560
	0    1    1    0   
$EndComp
$Comp
L power:PWR_FLAG #FLG06
U 1 1
P 4230 5295
F 0 "#FLG06" H 4230 5370 50  0001 C CNN
F 1 "PWR_FLAG" V 4225 5610 50  0000 C CNN
F 2 "" H 4230 5295 50  0001 C CNN
F 3 "~" H 4230 5295 50  0001 C CNN
	1    4230 5295
	0    -1   -1   0   
$EndComp
$Comp
L power:GNDA #PWR06
U 1 1
P 4230 5295
F 0 "#PWR06" H 4230 5045 50  0001 C CNN
F 1 "GNDA" V 4235 5167 50  0000 R CNN
F 2 "" H 4230 5295 50  0001 C CNN
F 3 "" H 4230 5295 50  0001 C CNN
	1    4230 5295
	0    -1   -1   0   
$EndComp
$Comp
L power:PWR_FLAG #FLG08
U 1 1
P 4235 5575
F 0 "#FLG08" H 4235 5650 50  0001 C CNN
F 1 "PWR_FLAG" V 4230 5895 50  0000 C CNN
F 2 "" H 4235 5575 50  0001 C CNN
F 3 "~" H 4235 5575 50  0001 C CNN
	1    4235 5575
	0    -1   -1   0   
$EndComp
$Comp
L power:GNDD #PWR08
U 1 1
P 4235 5575
F 0 "#PWR08" H 4235 5325 50  0001 C CNN
F 1 "GNDD" V 4230 5350 50  0000 C CNN
F 2 "" H 4235 5575 50  0001 C CNN
F 3 "" H 4235 5575 50  0001 C CNN
	1    4235 5575
	0    -1   -1   0   
$EndComp
Wire Wire Line
	2555 4940 2655 4940
$Comp
L power:PWR_FLAG #FLG03
U 1 1
P 2555 4940
F 0 "#FLG03" H 2555 5015 50  0001 C CNN
F 1 "PWR_FLAG" V 2550 5260 50  0000 C CNN
F 2 "" H 2555 4940 50  0001 C CNN
F 3 "~" H 2555 4940 50  0001 C CNN
	1    2555 4940
	0    -1   -1   0   
$EndComp
$Comp
L power:+5V #PWR05
U 1 1
P 2655 4940
F 0 "#PWR05" H 2655 4790 50  0001 C CNN
F 1 "+5V" V 2650 5150 50  0000 C CNN
F 2 "" H 2655 4940 50  0001 C CNN
F 3 "" H 2655 4940 50  0001 C CNN
	1    2655 4940
	0    1    1    0   
$EndComp
$Comp
L power:PWR_FLAG #FLG04
U 1 1
P 2555 5095
F 0 "#FLG04" H 2555 5170 50  0001 C CNN
F 1 "PWR_FLAG" V 2565 5415 50  0000 C CNN
F 2 "" H 2555 5095 50  0001 C CNN
F 3 "~" H 2555 5095 50  0001 C CNN
	1    2555 5095
	0    -1   -1   0   
$EndComp
$Comp
L power:+5VD #PWR01
U 1 1
P 2555 5095
F 0 "#PWR01" H 2555 4945 50  0001 C CNN
F 1 "+5VD" V 2555 5330 50  0000 C CNN
F 2 "" H 2555 5095 50  0001 C CNN
F 3 "" H 2555 5095 50  0001 C CNN
	1    2555 5095
	0    1    1    0   
$EndComp
$Comp
L power:+3.3V #PWR02
U 1 1
P 2560 5260
F 0 "#PWR02" H 2560 5110 50  0001 C CNN
F 1 "+3.3V" V 2560 5375 50  0000 L CNN
F 2 "" H 2560 5260 50  0001 C CNN
F 3 "" H 2560 5260 50  0001 C CNN
	1    2560 5260
	0    1    1    0   
$EndComp
$Comp
L power:PWR_FLAG #FLG05
U 1 1
P 2560 5260
F 0 "#FLG05" H 2560 5335 50  0001 C CNN
F 1 "PWR_FLAG" V 2565 5595 50  0000 C CNN
F 2 "" H 2560 5260 50  0001 C CNN
F 3 "~" H 2560 5260 50  0001 C CNN
	1    2560 5260
	0    -1   -1   0   
$EndComp
Wire Wire Line
	2550 5410 2650 5410
$Comp
L power:PWR_FLAG #FLG02
U 1 1
P 2550 5410
F 0 "#FLG02" H 2550 5485 50  0001 C CNN
F 1 "PWR_FLAG" V 2550 5720 50  0000 C CNN
F 2 "" H 2550 5410 50  0001 C CNN
F 3 "~" H 2550 5410 50  0001 C CNN
	1    2550 5410
	0    -1   -1   0   
$EndComp
$Comp
L power:Earth #PWR04
U 1 1
P 2650 5410
F 0 "#PWR04" H 2650 5160 50  0001 C CNN
F 1 "Earth" H 2650 5260 50  0001 C CNN
F 2 "" H 2650 5410 50  0001 C CNN
F 3 "~" H 2650 5410 50  0001 C CNN
	1    2650 5410
	0    -1   -1   0   
$EndComp
Connection ~ 2870 3100
Connection ~ 2870 3800
Wire Wire Line
	2870 3800 3230 3800
Wire Wire Line
	2870 3100 2900 3100
$Comp
L MenRed_Library_RES:RES.NTC.5D-13 R1
U 1 1
P 3050 3100
F 0 "R1" H 3050 3335 50  0000 C CNN
F 1 "RES.NTC.5D-13" H 3050 3244 50  0000 C CNN
F 2 "MenRed_Library_FUSE:FUSE.DIP.10D-9" H 3225 2950 60  0001 C CNN
F 3 "" H 3225 2950 60  0000 C CNN
	1    3050 3100
	1    0    0    -1  
$EndComp
Wire Wire Line
	3200 3100 3230 3100
$Comp
L power:+24V #PWR09
U 1 1
P 4240 5005
F 0 "#PWR09" H 4240 4855 50  0001 C CNN
F 1 "+24V" V 4235 5250 50  0000 C CNN
F 2 "" H 4240 5005 50  0001 C CNN
F 3 "" H 4240 5005 50  0001 C CNN
	1    4240 5005
	0    1    1    0   
$EndComp
$Comp
L power:PWR_FLAG #FLG09
U 1 1
P 4240 5005
F 0 "#FLG09" H 4240 5080 50  0001 C CNN
F 1 "PWR_FLAG" V 4240 5132 50  0000 L CNN
F 2 "" H 4240 5005 50  0001 C CNN
F 3 "~" H 4240 5005 50  0001 C CNN
	1    4240 5005
	0    -1   -1   0   
$EndComp
$Comp
L power:+12VA #PWR07
U 1 1
P 4230 5445
F 0 "#PWR07" H 4230 5295 50  0001 C CNN
F 1 "+12VA" V 4225 5685 50  0000 C CNN
F 2 "" H 4230 5445 50  0001 C CNN
F 3 "" H 4230 5445 50  0001 C CNN
	1    4230 5445
	0    1    1    0   
$EndComp
$Comp
L power:PWR_FLAG #FLG07
U 1 1
P 4230 5445
F 0 "#FLG07" H 4230 5520 50  0001 C CNN
F 1 "PWR_FLAG" V 4230 5760 50  0000 C CNN
F 2 "" H 4230 5445 50  0001 C CNN
F 3 "~" H 4230 5445 50  0001 C CNN
	1    4230 5445
	0    -1   -1   0   
$EndComp
$Comp
L power:PWR_FLAG #FLG010
U 1 1
P 4240 5155
F 0 "#FLG010" H 4240 5230 50  0001 C CNN
F 1 "PWR_FLAG" V 4235 5470 50  0000 C CNN
F 2 "" H 4240 5155 50  0001 C CNN
F 3 "~" H 4240 5155 50  0001 C CNN
	1    4240 5155
	0    -1   -1   0   
$EndComp
$Comp
L power:+12V #PWR010
U 1 1
P 4340 5155
F 0 "#PWR010" H 4340 5005 50  0001 C CNN
F 1 "+12V" V 4340 5385 50  0000 C CNN
F 2 "" H 4340 5155 50  0001 C CNN
F 3 "" H 4340 5155 50  0001 C CNN
	1    4340 5155
	0    1    1    0   
$EndComp
Wire Wire Line
	4240 5155 4340 5155
Wire Wire Line
	1780 4045 5295 4045
$Comp
L MenRed_Library_DIODE:D.SMT.MB10S D1
U 1 1
P 5720 3510
F 0 "D1" H 5615 3375 50  0000 C CNN
F 1 "KBP310G" H 5720 3660 50  0000 C CNN
F 2 "MenRed_Library_DIODE:D.SMT.KBP310G" H 5355 3975 50  0001 C CNN
F 3 "" H 5355 3975 50  0001 C CNN
	1    5720 3510
	1    0    0    1   
$EndComp
$Comp
L MenRed_Library_CON:CON.1X1P.3.96MM J3
U 1 1
P 1680 3800
F 0 "J3" H 1700 3655 50  0000 C CNN
F 1 "L" H 1710 3945 50  0000 C CNN
F 2 "MenRed_Library_CON:CON_DIP_1X1PIN" H 1630 3650 50  0001 C CNN
F 3 "" H 1630 3650 50  0001 C CNN
	1    1680 3800
	-1   0    0    1   
$EndComp
$Comp
L MenRed_Library_CON:CON.1X1P.3.96MM J2
U 1 1
P 1675 3100
F 0 "J2" H 1695 2955 50  0000 C CNN
F 1 "N" H 1705 3245 50  0000 C CNN
F 2 "MenRed_Library_CON:CON_DIP_1X1PIN" H 1625 2950 50  0001 C CNN
F 3 "" H 1625 2950 50  0001 C CNN
	1    1675 3100
	-1   0    0    1   
$EndComp
$Comp
L MenRed_Library_CON:CON.DIP.1X2P.2.54MM J4
U 1 1
P 12930 3295
F 0 "J4" H 13033 3346 50  0000 L CNN
F 1 "1X2P.2.54MM" H 13033 3255 50  0000 L CNN
F 2 "MenRed_Library_CON:CON_DIP_1X2PIN_2.54MM" H 13033 3209 50  0001 L CNN
F 3 "" H 12855 3195 50  0001 C CNN
	1    12930 3295
	1    0    0    -1  
$EndComp
Wire Wire Line
	12210 3105 12495 3105
Wire Wire Line
	12495 3105 12495 3245
Wire Wire Line
	12495 3245 12655 3245
Connection ~ 12210 3105
Wire Wire Line
	12655 3345 12495 3345
Wire Wire Line
	12495 3345 12495 3505
Wire Wire Line
	12495 3505 12210 3505
$Comp
L MenRed_Library_CON:CON.DIP.1X2P.2.54MM J5
U 1 1
P 12955 4130
F 0 "J5" H 13058 4181 50  0000 L CNN
F 1 "1X2P.2.54MM" H 13058 4090 50  0000 L CNN
F 2 "MenRed_Library_CON:CON_DIP_1X2PIN_2.54MM" H 13058 4044 50  0001 L CNN
F 3 "" H 12880 4030 50  0001 C CNN
	1    12955 4130
	1    0    0    -1  
$EndComp
NoConn ~ 12680 4080
NoConn ~ 12680 4180
$EndSCHEMATC
